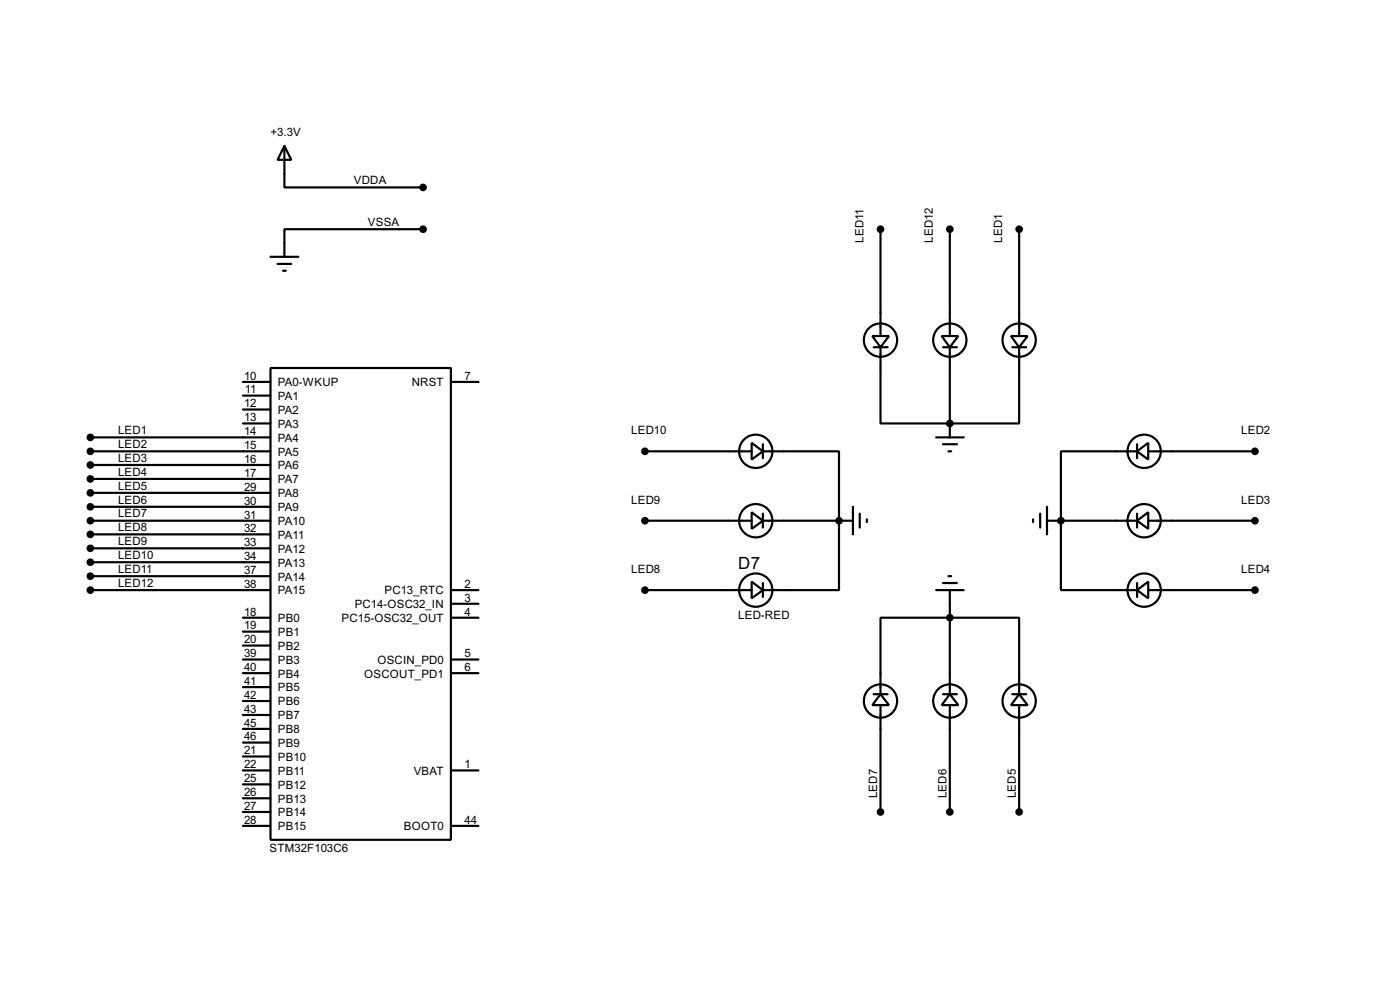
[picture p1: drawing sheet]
<svg xmlns="http://www.w3.org/2000/svg" width="256mm" height="180mm" viewBox="0 0 256 180" stroke-linecap="round" stroke-linejoin="round" font-family="sans-serif">
<g fill="none" stroke="#000" stroke-width=".4">
<path d="M52.1 26.7l1.3 2.6h-2.5zM52.1 26.7v7.6h25.4M49.6 47h5.1M50.9 48.3h2.5M51.9 49.6h.5M77.5 42h-25.4v5M161.3 42v19.5M174 42v19.5M186.7 42v19.5M44.5 69.9h5.1M44.5 75h5.1M44.5 72.4h5.1"/>
<path d="M44.5 77.5h5.1M49.6 67.4h33v86.3h-33zM82.6 69.9h5.1M159.8 61.5h3.1l-1.6 2.1zM160.1 63.6h2.5M161.3 63.6v13.9h25.4v-13.9M172.5 61.5h3.1l-1.6 2.1zM172.8 63.6h2.5M174 63.6v16.5M185.2 61.5h3.1l-1.6 2.1zM185.5 63.6h2.5M16.6 80.1h33"/>
<path d="M16.6 82.6h33M16.6 85.1h33M16.6 87.7h33M16.6 90.2h33M16.6 92.8h33M16.6 95.3h33M16.6 97.8h33M118.2 82.6h19.5M118.2 95.3h19.5M137.7 81.1l2.1 1.5-2.1 1.5zM137.7 93.8l2.1 1.5-2.1 1.5zM139.8 82.6h13.9v25.4h-13.9"/>
<path d="M139.8 95.3h16.5M139.8 81.3v2.6M139.8 94v2.6M156.3 92.8v5M157.5 94v2.6M158.8 95.1v.5M171.5 80.1h5.1M172.8 81.3h2.5M173.8 82.6h.5M189.3 95.1v.5M190.6 94v2.6M191.8 95.3h16.5"/>
<path d="M191.8 92.8v5M208.3 82.6l2.1-1.5v3zM208.3 95.3l2.1-1.5v3zM208.3 82.6h-13.9v25.4h13.9M208.3 81.3v2.6M208.3 94v2.6M210.4 82.6h19.5M210.4 95.3h19.5M16.6 108h33M16.6 100.4h33M16.6 102.9h33M16.6 105.5h33"/>
<path d="M44.5 113.1h5.1M44.5 115.6h5.1M44.5 118.2h5.1M82.6 108h5.1M82.6 113.1h5.1M82.6 110.5h5.1M118.2 108h19.5M137.7 106.5l2.1 1.5-2.1 1.5zM139.8 106.7v2.6M171.5 108h5.1M172.8 106.7h2.5M173.8 105.5h.5"/>
<path d="M174 108v19.1M208.3 108l2.1-1.5v3zM208.3 106.7v2.6M210.4 108h19.5M44.5 120.7h5.1M44.5 123.2h5.1M44.5 133.4h5.1M44.5 135.9h5.1M44.5 138.5h5.1M44.5 125.8h5.1M44.5 128.3h5.1M44.5 130.9h5.1"/>
<path d="M82.6 120.7h5.1M82.6 123.2h5.1M160.1 127.1h2.5M161.3 127.1l1.6 2h-3.1zM161.3 127.1v-14h25.4v14M161.3 129.1v19.5M172.8 127.1h2.5M174 127.1l1.6 2h-3.1zM174 129.1v19.5M185.5 127.1h2.5M186.7 127.1l1.6 2h-3.1zM186.7 129.1v19.5"/>
<path d="M44.5 151.2h5.1M44.5 141h5.1M44.5 143.6h5.1M44.5 146.1h5.1M44.5 148.6h5.1M82.6 151.2h5.1M82.6 141h5.1"/>
<circle cx="161.3" cy="62.3" r="3.1"/>
<circle cx="174" cy="62.3" r="3.1"/>
<circle cx="186.7" cy="62.3" r="3.1"/>
<circle cx="138.4" cy="95.3" r="3.1"/>
<circle cx="138.4" cy="82.6" r="3.1"/>
<circle cx="209.6" cy="82.6" r="3.1"/>
<circle cx="209.6" cy="95.3" r="3.1"/>
<circle cx="138.4" cy="108" r="3.1"/>
<circle cx="209.6" cy="108" r="3.1"/>
<circle cx="161.3" cy="128.3" r="3.1"/>
<circle cx="174" cy="128.3" r="3.1"/>
<circle cx="186.7" cy="128.3" r="3.1"/>
</g>
<g fill="#000">
<circle cx="174" cy="77.5" r=".2"/>
<circle cx="153.7" cy="95.3" r=".2"/>
<circle cx="194.4" cy="95.3" r=".2"/>
</g>
<g fill="#000" stroke="#000" stroke-width=".4">
<circle cx="77.5" cy="34.3" r=".5"/>
<circle cx="77.5" cy="42" r=".5"/>
<circle cx="161.3" cy="42" r=".5"/>
<circle cx="174" cy="42" r=".5"/>
<circle cx="186.7" cy="42" r=".5"/>
<circle cx="174" cy="77.5" r=".5"/>
<circle cx="16.5" cy="95.3" r=".5"/>
<circle cx="16.5" cy="97.8" r=".5"/>
<circle cx="16.5" cy="80.1" r=".5"/>
<circle cx="16.5" cy="82.6" r=".5"/>
<circle cx="16.5" cy="92.8" r=".5"/>
<circle cx="16.5" cy="85.1" r=".5"/>
<circle cx="16.5" cy="90.2" r=".5"/>
<circle cx="16.5" cy="87.7" r=".5"/>
<circle cx="118.1" cy="95.3" r=".5"/>
<circle cx="118.1" cy="82.6" r=".5"/>
<circle cx="153.7" cy="95.3" r=".5"/>
<circle cx="194.3" cy="95.3" r=".5"/>
<circle cx="229.9" cy="82.6" r=".5"/>
<circle cx="229.9" cy="95.3" r=".5"/>
<circle cx="16.5" cy="102.9" r=".5"/>
<circle cx="16.5" cy="108" r=".5"/>
<circle cx="16.5" cy="105.5" r=".5"/>
<circle cx="16.5" cy="100.4" r=".5"/>
<circle cx="118.1" cy="108" r=".5"/>
<circle cx="174" cy="113.1" r=".5"/>
<circle cx="229.9" cy="108" r=".5"/>
<circle cx="161.3" cy="148.6" r=".5"/>
<circle cx="174" cy="148.6" r=".5"/>
<circle cx="186.7" cy="148.6" r=".5"/>
</g>
<text font-size="3.5" x="135.3" y="104.2">D7</text>
<g font-size="2.4">
<text x="49.6" y="25">+3.3V</text>
<text x="64.8" y="33.7">VDDA</text>
<text x="67.4" y="41.3">VSSA</text>
<text x="158.2" y="44.5" transform="rotate(-90 158.2 44.5)">LED11</text>
<text x="170.9" y="44.5" transform="rotate(-90 170.9 44.5)">LED12</text>
<text x="183.6" y="44.5" transform="rotate(-90 183.6 44.5)">LED1</text>
<text x="44.7" y="69.5">10</text>
<text x="44.9" y="72">11</text>
<text x="50.9" y="70.7">PA0-WKUP</text>
<text x="75.4" y="70.7">NRST</text>
<text x="85.1" y="69.5">7</text>
<text x="44.7" y="74.6">12</text>
<text x="44.7" y="77.1">13</text>
<text x="50.9" y="75.8">PA2</text>
<text x="50.9" y="73.2">PA1</text>
<text x="21.6" y="79.5">LED1</text>
<text x="21.6" y="82">LED2</text>
<text x="44.7" y="79.7">14</text>
<text x="44.7" y="82.2">15</text>
<text x="50.9" y="78.3">PA3</text>
<text x="50.9" y="80.8">PA4</text>
<text x="50.9" y="83.4">PA5</text>
<text x="115.6" y="79.5">LED10</text>
<text x="227.4" y="79.5">LED2</text>
<text x="21.6" y="84.5">LED3</text>
<text x="21.6" y="87.1">LED4</text>
<text x="21.6" y="89.6">LED5</text>
<text x="44.7" y="84.7">16</text>
<text x="44.7" y="87.3">17</text>
<text x="44.7" y="89.8">29</text>
<text x="50.9" y="85.9">PA6</text>
<text x="50.9" y="88.5">PA7</text>
<text x="21.6" y="92.2">LED6</text>
<text x="21.6" y="94.7">LED7</text>
<text x="44.7" y="92.4">30</text>
<text x="44.7" y="94.9">31</text>
<text x="50.9" y="91">PA8</text>
<text x="50.9" y="93.6">PA9</text>
<text x="115.6" y="92.2">LED9</text>
<text x="227.4" y="92.2">LED3</text>
<text x="21.6" y="97.2">LED8</text>
<text x="21.6" y="99.8">LED9</text>
<text x="44.7" y="97.4">32</text>
<text x="44.7" y="100">33</text>
<text x="50.9" y="96.1">PA10</text>
<text x="50.9" y="98.6">PA11</text>
<text x="50.9" y="101.2">PA12</text>
<text x="21.6" y="102.3">LED10</text>
<text x="21.6" y="104.9">LED11</text>
<text x="21.6" y="107.4">LED12</text>
<text x="44.7" y="102.5">34</text>
<text x="44.7" y="105.1">37</text>
<text x="44.7" y="107.6">38</text>
<text x="50.9" y="103.7">PA13</text>
<text x="50.9" y="106.3">PA14</text>
<text x="85.1" y="107.6">2</text>
<text x="115.6" y="104.9">LED8</text>
<text x="227.4" y="104.9">LED4</text>
<text x="44.7" y="112.7">18</text>
<text x="50.9" y="113.9">PB0</text>
<text x="50.9" y="108.8">PA15</text>
<text x="62.6" y="113.9">PC15-OSC32_OUT</text>
<text x="65" y="111.3">PC14-OSC32_IN</text>
<text x="70.4" y="108.8">PC13_RTC</text>
<text x="85.1" y="110.1">3</text>
<text x="85.1" y="112.7">4</text>
<text x="135.2" y="113.3">LED-RED</text>
<text x="44.7" y="115.2">19</text>
<text x="44.7" y="117.8">20</text>
<text x="50.9" y="116.4">PB1</text>
<text x="50.9" y="119">PB2</text>
<text x="44.7" y="120.3">39</text>
<text x="44.7" y="122.8">40</text>
<text x="44.7" y="125.4">41</text>
<text x="50.9" y="121.5">PB3</text>
<text x="50.9" y="124">PB4</text>
<text x="66.7" y="124">OSCOUT_PD1</text>
<text x="69.1" y="121.5">OSCIN_PD0</text>
<text x="85.1" y="120.3">5</text>
<text x="85.1" y="122.8">6</text>
<text x="44.7" y="127.9">42</text>
<text x="44.7" y="130.5">43</text>
<text x="50.9" y="126.6">PB5</text>
<text x="50.9" y="129.1">PB6</text>
<text x="50.9" y="131.7">PB7</text>
<text x="44.7" y="133">45</text>
<text x="44.7" y="135.5">46</text>
<text x="50.9" y="134.2">PB8</text>
<text x="50.9" y="136.7">PB9</text>
<text x="44.7" y="138.1">21</text>
<text x="44.7" y="140.6">22</text>
<text x="44.7" y="143.2">25</text>
<text x="50.9" y="139.3">PB10</text>
<text x="50.9" y="141.8">PB11</text>
<text x="75.8" y="141.8">VBAT</text>
<text x="85.1" y="140.6">1</text>
<text x="44.7" y="145.7">26</text>
<text x="44.7" y="148.2">27</text>
<text x="50.9" y="144.4">PB12</text>
<text x="50.9" y="146.9">PB13</text>
<text x="50.9" y="149.4">PB14</text>
<text x="160.7" y="146.1" transform="rotate(-90 160.7 146.1)">LED7</text>
<text x="173.4" y="146.1" transform="rotate(-90 173.4 146.1)">LED6</text>
<text x="186.1" y="146.1" transform="rotate(-90 186.1 146.1)">LED5</text>
<text x="44.7" y="150.8">28</text>
<text x="49.4" y="155.9">STM32F103C6</text>
<text x="50.9" y="152">PB15</text>
<text x="74" y="152">BOOT0</text>
<text x="85.1" y="150.8">44</text>
</g>
</svg>
